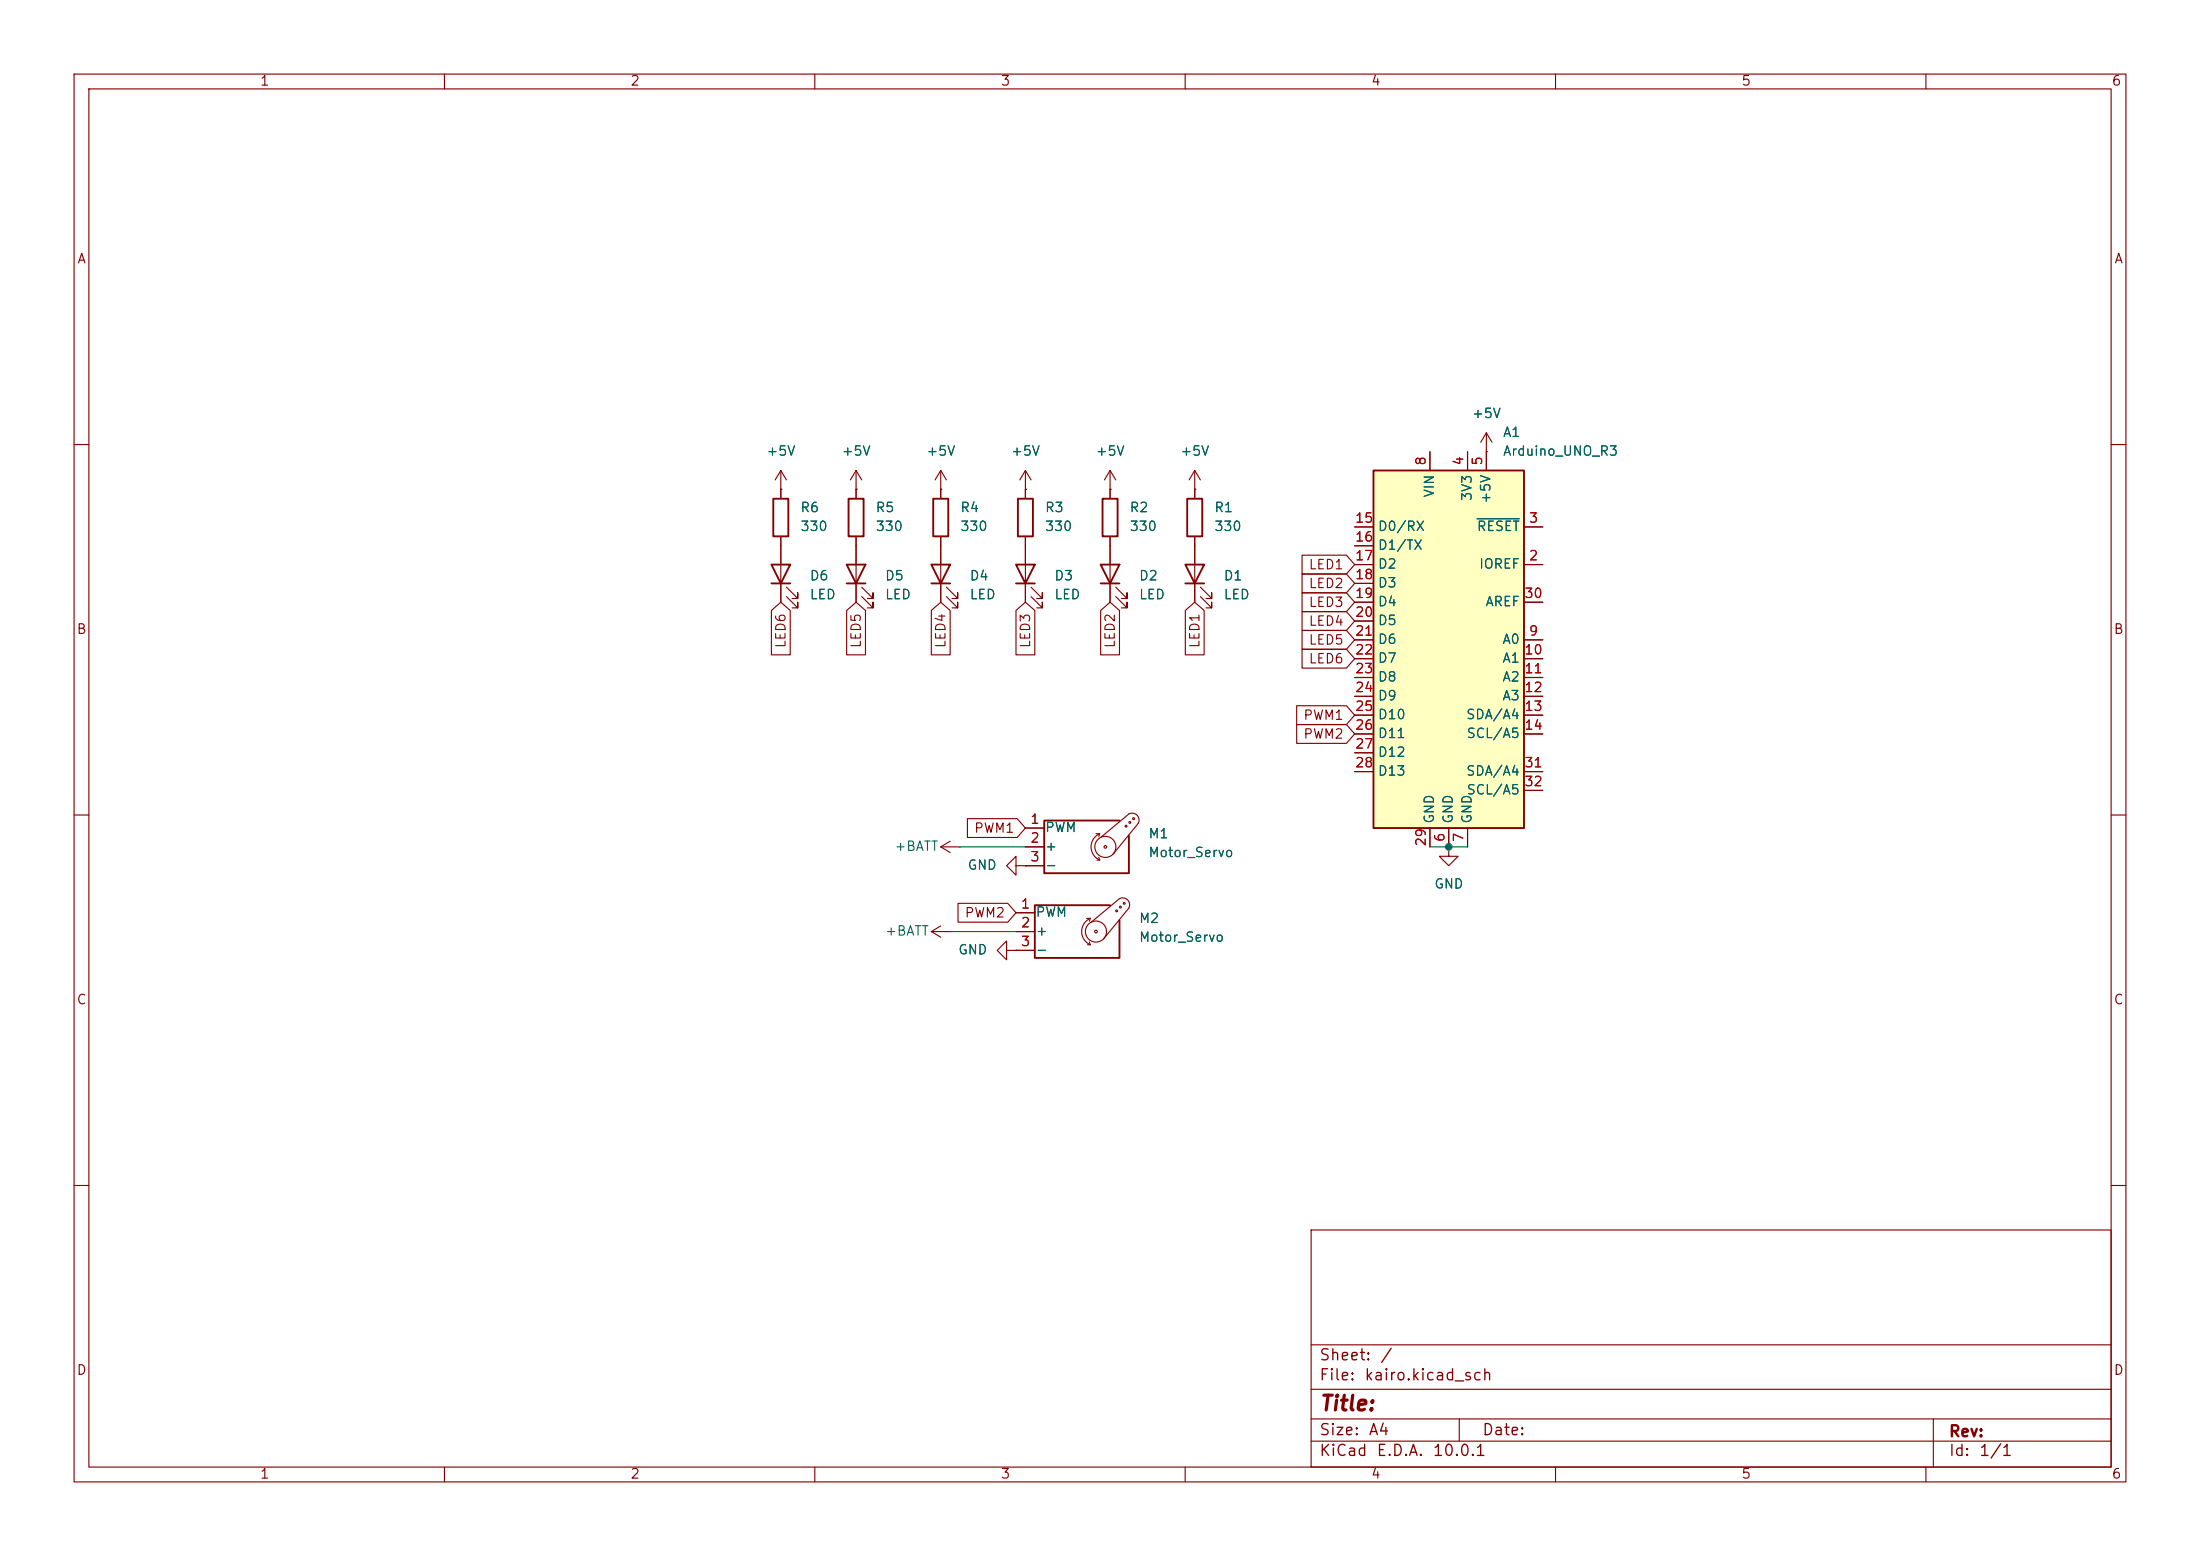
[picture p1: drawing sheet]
<svg xmlns="http://www.w3.org/2000/svg" width="297mm" height="210mm" viewBox="0 0 297 210" stroke-linecap="round" stroke-linejoin="round" font-family="sans-serif">
<g fill="none" stroke="#840000" stroke-width=".15">
<path d="M10 10h277v190h-277zM12 12h273v186h-273zM60 10v2M110 10v2M160 10v2M210 10v2M260 10v2M10 60h2M138.4 66h.1M138.4 63.5l-.7 1.3M138.4 63.5l.8 1.3M138.4 63.5v2.5"/>
<path d="M149.9 66v1.3M149.9 72.4v1.3M285 60h2M10 110h2M285 110h2M10 160h2M177 166h108v32h-108zM285 160h2M60 198v2M110 198v2M160 198v2M177 194.5h108"/>
<path d="M177 191.5h108M177 187.5h108M177 181.5h108M197 191.5v3M210 198v2M260 198v2M261 191.5v6.5"/>
</g>
<path d="M148.8 67.3h2.1v5.1h-2.1z" fill="none" stroke="#840000" stroke-width=".25"/>
<path d="M185.4 63.5h20.3v48.3h-20.3z" fill="#ffffc2"/>
<g fill="none" stroke="#840000" stroke-width=".25">
<path d="M104.1 76.2h2.6l-1.3 2.5zM104.1 78.7h2.6M104.4 67.3h2v5.1h-2zM114.3 76.2h2.5l-1.2 2.5zM114.3 78.7h2.5M114.6 67.3h2v5.1h-2zM125.7 76.2h2.6l-1.3 2.5zM125.7 78.7h2.6M126 67.3h2v5.1h-2zM137.2 76.2h2.5l-1.3 2.5zM137.2 78.7h2.5M137.4 67.3h2v5.1h-2z"/>
<path d="M148.6 76.2h2.5l-1.2 2.5zM148.6 78.7h2.5M160 76.2h2.6l-1.3 2.5zM160 78.7h2.6M160.3 67.3h2v5.1h-2zM185.4 63.5h20.3v48.3h-20.3zM151.1 110.7h-10.1v7.2h11.4v-5.1M149.9 122.2h-10.2v7.1h11.4v-5.1"/>
</g>
<g fill="none" stroke="#840000" stroke-width=".15">
<path d="M200.7 58.4v5.1M200.7 58.4l-.8 1.3M200.7 58.4l.7 1.3M105.4 66h.1M105.4 63.5l-.8 1.3M105.4 63.5l.8 1.3M105.4 63.5v3.8M105.4 72.4v8.9M106.2 79.2l1.5 1.6v-.8v.8h-.8M115.6 66h.1M115.6 63.5v3.8M115.6 72.4v8.9"/>
<path d="M115.6 63.5l-.8 1.3M115.6 63.5l.7 1.3M116.3 79.2l1.6 1.6v-.8v.8h-.8M127 66h.1M127 63.5l-.8 1.3M127 63.5l.8 1.3M127 63.5v3.8M127 72.4v8.9M127.8 79.2l1.5 1.6v-.8v.8h-.8M138.4 66h.1M138.4 66v1.3M138.4 72.4v8.9"/>
<path d="M139.2 79.2l1.5 1.6v-.8v.8h-.7M149.9 66h.1M149.9 63.5v3.8M149.9 72.4v8.9M149.9 63.5l-.8 1.3M149.9 63.5l.7 1.3M150.6 79.2l1.5 1.6v-.8v.8h-.7M161.3 66h.1M161.3 63.5v3.8M161.3 72.4v8.9M161.3 63.5l-.8 1.3M161.3 63.5l.8 1.3"/>
<path d="M162.1 79.2l1.5 1.6v-.8v.8h-.8M175.8 77.5h6l1.1 1.2-1.1 1.3h-6zM175.8 74.9h6l1.1 1.3-1.1 1.3h-6zM182.9 76.2h2.5M182.9 71.1h2.5M182.9 73.7h2.5M182.9 78.7h2.5M193 61v2.5M198.1 61v2.5M200.7 61h.1M205.7 76.2h2.6M205.7 71.1h2.6"/>
<path d="M104.1 82.4l1.3-1.1 1.3 1.1v6h-2.6zM106.2 80.5l1.5 1.5v-.7v.7h-.8M114.3 82.4l1.3-1.1 1.2 1.1v6h-2.5zM116.3 80.5l1.6 1.5v-.7v.7h-.8M125.7 82.4l1.3-1.1 1.3 1.1v6h-2.6zM127.8 80.5l1.5 1.5v-.7v.7h-.8M137.2 82.4l1.2-1.1 1.3 1.1v6h-2.5zM139.2 80.5l1.5 1.5v-.7v.7h-.7M148.6 82.4l1.3-1.1 1.2 1.1v6h-2.5zM150.6 80.5l1.5 1.5v-.7v.7h-.7M160 82.4l1.3-1.1 1.3 1.1v6h-2.6zM162.1 80.5l1.5 1.5v-.7v.7h-.8"/>
<path d="M175.1 97.8h6.7l1.1 1.3-1.1 1.2h-6.7zM175.1 95.2h6.7l1.1 1.3-1.1 1.3h-6.7zM175.8 80h6l1.1 1.3-1.1 1.3h-6zM175.8 82.5h6l1.1 1.3-1.1 1.3h-6zM175.8 85.1h6l1.1 1.3-1.1 1.2h-6zM175.8 87.6h6l1.1 1.3-1.1 1.3h-6zM182.9 86.4h2.5M182.9 88.9h2.5M182.9 91.4h2.5M182.9 94h2.5M182.9 96.5h2.5M182.9 99.1h2.5"/>
<path d="M182.9 81.3h2.5M182.9 83.8h2.5M205.7 86.4h2.6M205.7 88.9h2.6M205.7 91.4h2.6M205.7 94h2.6M205.7 96.5h2.6M205.7 99.1h2.6M205.7 81.3h2.6M127 114.3l1.3 .8M127 114.3h2.5M128.3 113.5l-1.3 .8"/>
<path d="M129.5 114.3h.1M130.6 110.5h6.7l1.1 1.3-1.1 1.2h-6.7zM137.2 116.8v-1.2l-1.3 1.2 1.3 1.3v-1.3h1.2M138.4 116.8h.1M138.4 114.3h2.6M138.4 111.8h2.6M138.4 116.8h2.6M148 112.5h.5M148.1 116.1h.4M148.3 115.7l.2 .4M148.5 112.5a1.94 1.94 0 0 0-1.2 1.8 1.94 1.94 0 0 0 1.2 1.8M148.5 112.5l-.2 .4"/>
<path d="M153.7 111.1a.94 .94 0 0 0-.2-1.1 .94 .94 0 0 0-1.1-.1l-3.8 3.1M153.7 111.1l-3.5 4.2M182.9 101.6h2.5M182.9 104.1h2.5M193 111.8v2.5M195.6 114.3v1.3h1.2l-1.2 1.2-1.3-1.2h1.3M195.6 114.3h.1M195.6 111.8v2.5M198.1 111.8v2.5M205.7 104.1h2.6M205.7 106.7h2.6M125.7 125.7l1.3 .8"/>
<path d="M125.7 125.7h2.6M127 125l-1.3 .7M128.3 125.7h.1M129.3 121.9h6.7l1.2 1.3-1.2 1.3h-6.7zM135.9 128.3v-1.3l-1.3 1.3 1.3 1.2v-1.2h1.3M137.2 128.3h.1M137.2 125.7h2.5M137.2 123.2h2.5M137.2 128.3h2.5M146.7 124h.5M146.8 127.5h.4M147.1 127.1l.1 .4"/>
<path d="M147.2 124a1.94 1.94 0 0 0-1.2 1.7 1.94 1.94 0 0 0 1.2 1.8M147.2 124l-.1 .3M152.4 122.6a.94 .94 0 0 0-.2-1.1 .94 .94 0 0 0-1.1-.2l-3.8 3.2M152.4 122.6l-3.4 4.1"/>
<circle cx="149.2" cy="114.3" r=".18"/>
<circle cx="149.2" cy="114.3" r="1.42"/>
<circle cx="152" cy="111.5" r=".13"/>
<circle cx="152.5" cy="111" r=".13"/>
<circle cx="153" cy="110.5" r=".13"/>
<circle cx="148" cy="125.7" r=".18"/>
<circle cx="148" cy="125.7" r="1.42"/>
<circle cx="150.7" cy="122.9" r=".13"/>
<circle cx="151.3" cy="122.4" r=".13"/>
<circle cx="151.8" cy="121.9" r=".13"/>
</g>
<path d="M199.4 70h5.7" fill="none" stroke="#006464" stroke-width=".15"/>
<path d="M129.5 114.3h8.9M193 114.3h5.1M128.3 125.7h8.9" fill="none" stroke="#009600" stroke-width=".15"/>
<circle cx="195.6" cy="114.3" r=".08" fill="#0000c2" stroke="#0000c2" stroke-width=".14"/>
<circle cx="195.6" cy="114.3" r=".46" fill="#009600" stroke="#009600" stroke-width=".14"/>
<text font-size="2" fill="#840000" x="178" y="190.9">Title:</text>
<g font-size="1.5" fill="#840000">
<text x="178" y="184">Sheet:</text>
<text x="186.2" y="184">/</text>
<text x="178" y="186.7">File:</text>
<text x="184.1" y="186.7">kairo.kicad_sch</text>
<text x="178" y="196.9">KiCad</text>
<text x="178" y="194.1">Size:</text>
<text x="184.7" y="194.1">A4</text>
<text x="185.7" y="196.9">E.D.A.</text>
<text x="193.3" y="196.9">10.0.1</text>
<text x="200" y="194.1">Date:</text>
<text x="263" y="194.3">Rev:</text>
<text x="263" y="196.9">Id:</text>
<text x="267.1" y="196.9">1/1</text>
</g>
<g font-size="1.3" fill="#840000">
<text x="35" y="11.9">1</text>
<text x="85" y="11.9">2</text>
<text x="135" y="11.9">3</text>
<text x="185" y="11.9">4</text>
<text x="235" y="11.9">5</text>
<text x="285" y="11.9">6</text>
<text x="10.3" y="35.9">A</text>
<text x="285.3" y="35.9">A</text>
<text x="176.6" y="77.2">LED1</text>
<text x="176.6" y="82.2">LED3</text>
<text x="176.6" y="79.7">LED2</text>
<text x="10.3" y="85.9">B</text>
<text x="106.4" y="87.6" transform="rotate(-90 106.4 87.6)">LED6</text>
<text x="116.5" y="87.6" transform="rotate(-90 116.5 87.6)">LED5</text>
<text x="128" y="87.6" transform="rotate(-90 128 87.6)">LED4</text>
<text x="139.4" y="87.6" transform="rotate(-90 139.4 87.6)">LED3</text>
<text x="150.8" y="87.6" transform="rotate(-90 150.8 87.6)">LED2</text>
<text x="162.2" y="87.6" transform="rotate(-90 162.2 87.6)">LED1</text>
<text x="176.6" y="84.8">LED4</text>
<text x="176.6" y="87.3">LED5</text>
<text x="176.6" y="89.9">LED6</text>
<text x="285.3" y="85.9">B</text>
<text x="175.9" y="100">PWM2</text>
<text x="175.9" y="97.5">PWM1</text>
<text x="131.4" y="112.7">PWM1</text>
<text x="130.1" y="124.1">PWM2</text>
<text x="10.3" y="135.9">C</text>
<text x="285.3" y="135.9">C</text>
<text x="10.3" y="185.9">D</text>
<text x="285.3" y="185.9">D</text>
<text x="35" y="199.9">1</text>
<text x="85" y="199.9">2</text>
<text x="135" y="199.9">3</text>
<text x="185" y="199.9">4</text>
<text x="235" y="199.9">5</text>
<text x="285" y="199.9">6</text>
</g>
<g font-size="1.3" fill="#006464">
<text x="198.6" y="56.7">+5V</text>
<text x="202.8" y="59.3">A1</text>
<text x="103.4" y="61.8">+5V</text>
<text x="113.5" y="61.8">+5V</text>
<text x="125" y="61.8">+5V</text>
<text x="136.4" y="61.8">+5V</text>
<text x="147.8" y="61.8">+5V</text>
<text x="159.3" y="61.8">+5V</text>
<text x="202.8" y="61.8">Arduino_UNO_R3</text>
<text x="108" y="69.4">R6</text>
<text x="108" y="72">330</text>
<text x="118.1" y="69.4">R5</text>
<text x="118.1" y="72">330</text>
<text x="129.5" y="69.4">R4</text>
<text x="129.5" y="72">330</text>
<text x="141" y="69.4">R3</text>
<text x="141" y="72">330</text>
<text x="152.4" y="69.4">R2</text>
<text x="152.4" y="72">330</text>
<text x="163.8" y="69.4">R1</text>
<text x="163.8" y="72">330</text>
<text x="185.9" y="72">D0/RX</text>
<text x="193.9" y="67.2" transform="rotate(-90 193.9 67.2)">VIN</text>
<text x="199" y="67.7" transform="rotate(-90 199 67.7)">3V3</text>
<text x="199.3" y="72">RESET</text>
<text x="201.5" y="68.1" transform="rotate(-90 201.5 68.1)">+5V</text>
<text x="185.9" y="74.5">D1/TX</text>
<text x="185.9" y="77.1">D2</text>
<text x="199.6" y="77.1">IOREF</text>
<text x="109.2" y="78.7">D6</text>
<text x="109.2" y="81.2">LED</text>
<text x="119.4" y="78.7">D5</text>
<text x="119.4" y="81.2">LED</text>
<text x="130.8" y="78.7">D4</text>
<text x="130.8" y="81.2">LED</text>
<text x="142.2" y="78.7">D3</text>
<text x="142.2" y="81.2">LED</text>
<text x="153.7" y="78.7">D2</text>
<text x="153.7" y="81.2">LED</text>
<text x="165.1" y="78.7">D1</text>
<text x="165.1" y="81.2">LED</text>
<text x="185.9" y="79.6">D3</text>
<text x="185.9" y="82.1">D4</text>
<text x="200.4" y="82.1">AREF</text>
<text x="185.9" y="84.7">D5</text>
<text x="185.9" y="87.2">D6</text>
<text x="185.9" y="89.8">D7</text>
<text x="202.7" y="87.2">A0</text>
<text x="202.7" y="89.8">A1</text>
<text x="185.9" y="92.3">D8</text>
<text x="185.9" y="94.8">D9</text>
<text x="202.7" y="92.3">A2</text>
<text x="202.7" y="94.8">A3</text>
<text x="185.9" y="97.4">D10</text>
<text x="185.9" y="99.9">D11</text>
<text x="197.8" y="97.4">SDA/A4</text>
<text x="197.9" y="99.9">SCL/A5</text>
<text x="185.9" y="102.5">D12</text>
<text x="185.9" y="105">D13</text>
<text x="197.8" y="105">SDA/A4</text>
<text x="197.9" y="107.5">SCL/A5</text>
<text x="141" y="112.6">PWM</text>
<text x="154.9" y="113.5">M1</text>
<text x="193.9" y="111.3" transform="rotate(-90 193.9 111.3)">GND</text>
<text x="196.4" y="111.3" transform="rotate(-90 196.4 111.3)">GND</text>
<text x="199" y="111.3" transform="rotate(-90 199 111.3)">GND</text>
<text x="120.7" y="115.2">+BATT</text>
<text x="130.5" y="117.7">GND</text>
<text x="141" y="115.2">+</text>
<text x="141" y="117.7">-</text>
<text x="154.9" y="116">Motor_Servo</text>
<text x="139.7" y="124.1">PWM</text>
<text x="153.7" y="124.9">M2</text>
<text x="193.5" y="120.2">GND</text>
<text x="119.4" y="126.6">+BATT</text>
<text x="129.3" y="129.1">GND</text>
<text x="139.7" y="126.6">+</text>
<text x="139.7" y="129.1">-</text>
<text x="153.7" y="127.4">Motor_Servo</text>
</g>
<g font-size="1.3" fill="#a90000">
<text x="192.8" y="62.9" transform="rotate(-90 192.8 62.9)">8</text>
<text x="197.9" y="62.9" transform="rotate(-90 197.9 62.9)">4</text>
<text x="200.4" y="62.9" transform="rotate(-90 200.4 62.9)">5</text>
<text x="182.8" y="70.9">15</text>
<text x="206.3" y="70.9">3</text>
<text x="182.8" y="73.4">16</text>
<text x="182.8" y="75.9">17</text>
<text x="206.3" y="75.9">2</text>
<text x="182.8" y="78.5">18</text>
<text x="182.8" y="81">19</text>
<text x="182.8" y="83.6">20</text>
<text x="205.7" y="81">30</text>
<text x="182.8" y="86.1">21</text>
<text x="182.8" y="88.6">22</text>
<text x="205.7" y="88.6">10</text>
<text x="206.3" y="86.1">9</text>
<text x="182.8" y="91.2">23</text>
<text x="182.8" y="93.7">24</text>
<text x="205.7" y="91.2">11</text>
<text x="205.7" y="93.7">12</text>
<text x="182.8" y="96.3">25</text>
<text x="182.8" y="98.8">26</text>
<text x="182.8" y="101.3">27</text>
<text x="205.7" y="96.3">13</text>
<text x="205.7" y="98.8">14</text>
<text x="182.8" y="103.9">28</text>
<text x="205.7" y="103.9">31</text>
<text x="205.7" y="106.4">32</text>
<text x="139" y="111.5">1</text>
<text x="195.3" y="113.7" transform="rotate(-90 195.3 113.7)">6</text>
<text x="197.9" y="113.7" transform="rotate(-90 197.9 113.7)">7</text>
<text x="139" y="114">2</text>
<text x="139" y="116.6">3</text>
<text x="192.8" y="114.3" transform="rotate(-90 192.8 114.3)">29</text>
<text x="137.7" y="122.9">1</text>
<text x="137.7" y="125.5">2</text>
<text x="137.7" y="128">3</text>
</g>
</svg>
